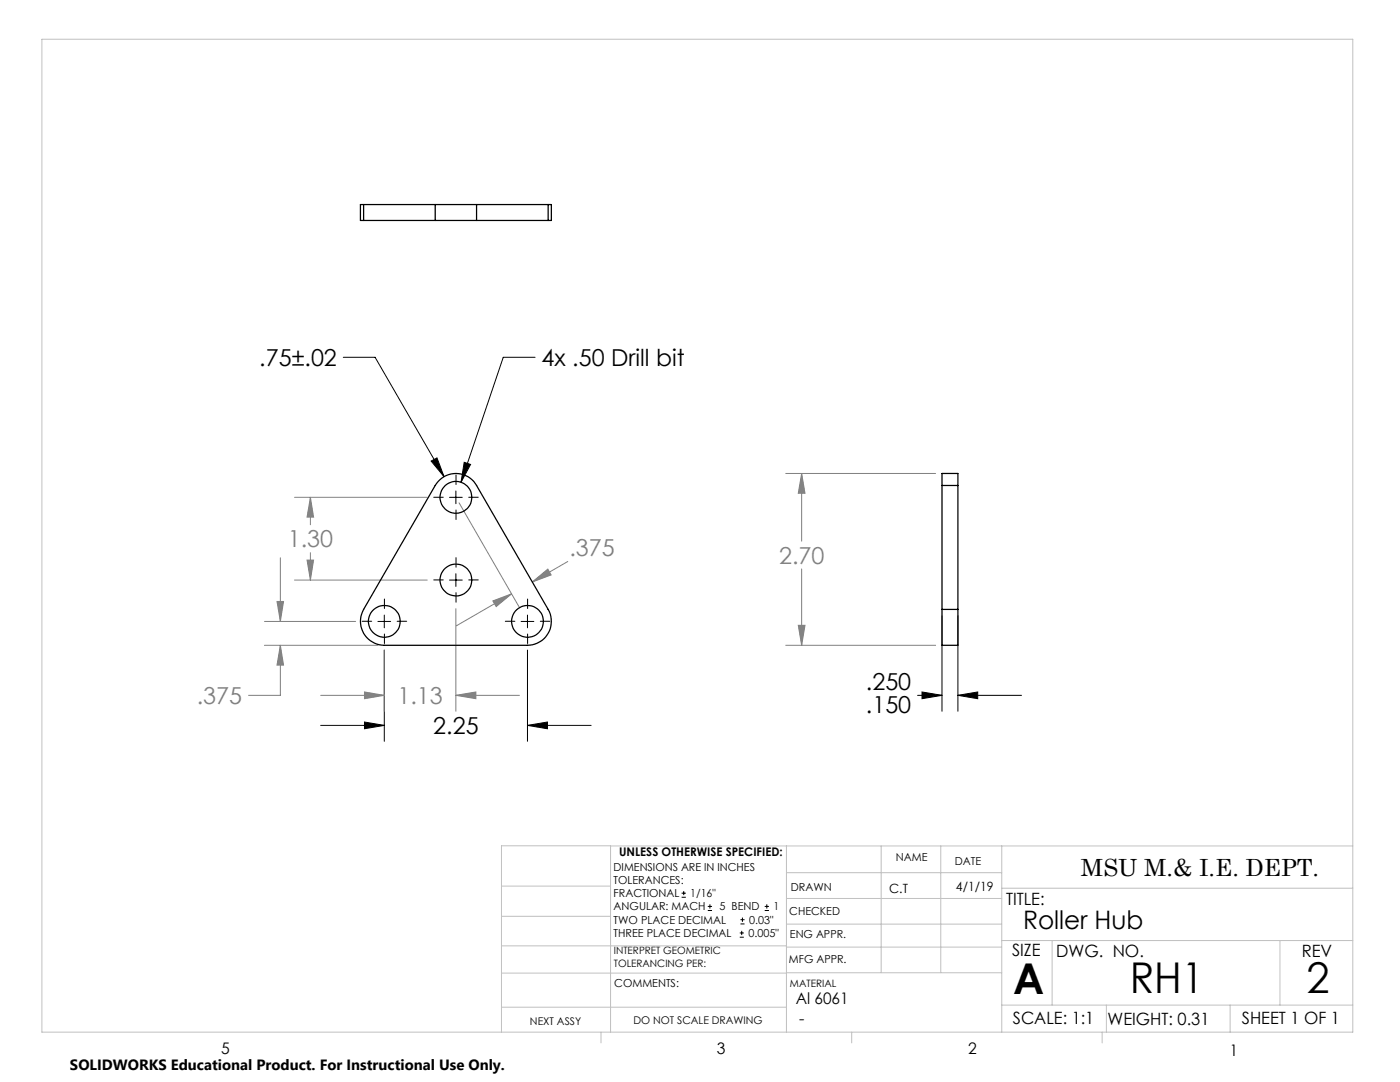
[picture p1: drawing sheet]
<svg xmlns="http://www.w3.org/2000/svg" width="279mm" height="216mm" viewBox="0 0 279 216" stroke-linecap="round" stroke-linejoin="round" font-family="sans-serif">
<g fill="none" stroke="#000" stroke-width=".2">
<path d="M68.5 71.3h6.4l13.7 23.8M106.8 71.3h-6.4l-8.4 24.9M86 92l1.2-.6 1.4 3.7zM89.7 99.2h2.6M91 98v2.5M92.6 92.3l1.3 .4-1.9 3.5zM89.7 115.7h2.6M91 114.5v2.5M75.4 124h2.6M76.7 129.7v18.2M76.7 122.7v2.6M104 124h2.5"/>
<path d="M105.3 122.7v2.6M105.3 129.7v18.2M183.1 138.7h4.9M184 138.1l4 .6-4 .7zM188 122.9v19M191.2 138.7l3.9-.6v1.3zM191.2 122.9v19M191.2 138.7h12.7M64 144.7h12.7M72.7 144.1l4 .6-4 .7zM105.3 144.7l4-.6v1.3zM105.3 144.7h12.7"/>
<path d="M136 179h.9M136 178.2h.9M136.5 177.8v.8M141.3 181.7h.8M141.3 180.9h.8M141.7 180.4v.9M147.6 187h.8M147.6 186.2h.8M147.8 184.4h.8M147.8 183.5h.8M148 185.7v.9M148.2 183.1v.8"/>
<path d="M152.6 181.7h.9M152.6 180.9h.9M153 180.4v.9"/>
</g>
<g fill="none" stroke="#808080" stroke-width=".2">
<path d="M58.8 99.2h26.5M61.9 99.2v5.5M61.9 99.2l.7 4h-1.3zM156.8 94.5h29.9M160 94.5l.7 3.9h-1.4zM160 94.5v13.5M56 111.3v12.7M58.8 115.7h26.5M61.3 111.8h1.3l-.7 3.9zM61.9 110.3v5.4M91.6 100.3l12.1 20.9M98.4 119.9l3.7-1.4-3.1 2.5z"/>
<path d="M102.1 118.5l-11 6.3M106.2 116.1l3.1-2.5 .7 1.1zM113.3 112l-7.1 4.1M160 113.5v15.3M52.8 124h18.2M52.8 128.8h22.6M55.3 120h1.3l-.6 4zM56 128.8v9.9h-6.4M56 128.8l.6 3.9h-1.3zM64 138.7h12.7M72.7 138.1l4 .6-4 .7zM76.7 129.7v12.2"/>
<path d="M91 138.7h12.7M91 121.5v20.4M91 138.7l4-.6v1.3zM156.8 128.8h29.9M159.3 124.8h1.4l-.7 4z"/>
</g>
<g fill="none" stroke="#000" stroke-width=".2" stroke-dasharray="15.2 1.3 1.3 1.3">
<path d="M88.5 99.2h-1.9M91 96.7v-1.9M93.5 99.2h2M88.5 115.7h-1.9M91 101.8v1.9M91 113.2v-1.9M91 118.3v1.9M93.5 115.7h2M74.2 124h-1.9M76.7 121.4v-1.9M76.7 126.5v1.9M79.3 124h1.9"/>
<path d="M102.8 124h-2M105.3 121.4v-1.9M105.3 126.5v1.9M107.8 124h1.9"/>
</g>
<g fill="none" stroke="#c0c0c0" stroke-width=".2">
<path d="M8.4 7.8h261.6v198.2h-261.6zM100.1 176.8h21.7M121.8 168.8v37.2M157 168.8v37.2M157 179.3h42.9M157 174.1h42.9M175.9 168.8v25.3M187.7 168.8v25.3M199.9 177.2h70.1M199.9 168.8v37.2M270 168.8h-169.9v37.2M100.1 194.2h56.9"/>
<path d="M100.1 188.7h56.9M100.1 182.8h21.7M157 194.1h42.9M157 184.4h42.9M157 189h42.9M199.9 187.7h70.1M210 187.7v12.9M255.4 187.7v12.9M100.1 201h56.9M119.9 206v2.1M170 206v2.1M199.9 200.6h70.1"/>
<path d="M220 206v2.1M220.8 200.6v5.4M245.5 200.6v5.4"/>
</g>
<path d="M72.7 144.1l4 .6-4 .7zM105.3 144.7l4-.6v1.3zM86 92l2.6 3.1-1.4-3.7zM92.6 92.3l-.6 3.9 1.9-3.5zM191.2 138.7l3.9-.6v1.3zM184 138.1l4 .6-4 .7z" fill="#000"/>
<path d="M55.3 120h1.3l-.6 4zM56 128.8l.6 3.9h-1.3zM98.4 119.9l3.7-1.4-3.1 2.5zM106.2 116.1l3.1-2.5 .7 1.1zM72.7 138.1l4 .6-4 .7zM91 138.7l4-.6v1.3zM61.9 99.2l.7 4h-1.3zM61.3 111.8h1.3l-.7 3.9zM160 94.5l.7 3.9h-1.4zM159.3 124.8h1.4l-.7 4z" fill="#808080"/>
<g fill="none" stroke="#000" stroke-width=".25">
<path d="M72.6 40.8h-.7v3.2h.7M72.6 44h14.3M72.6 40.8h14.3M72.6 40.8v3.2M86.9 44h8.2M86.9 40.8h8.2M86.9 40.8v3.2M95.1 40.8v3.2M95.1 44h14.3M95.1 40.8h14.3M109.4 40.8h.6v3.2h-.6M109.4 40.8v3.2"/>
<path d="M87.5 96.1a4.7 4.7 0 0 1 7.6 .8l14.3 24.7a4.8 4.8 0 0 1-4.1 7.2h-28.6a4.8 4.8 0 0 1-4.1-7.2l14.3-24.7zM188 96.9v-2.4h3.2v2.4M188 96.9h3.2M188 96.9v24.7M191.2 96.9v24.7M188 121.6v7.2h3.2v-7.2M188 121.6h3.2"/>
<circle cx="91" cy="99.2" r="3.2"/>
<circle cx="91" cy="115.7" r="3.2"/>
<circle cx="76.7" cy="124" r="3.2"/>
<circle cx="105.3" cy="124" r="3.2"/>
</g>
<g font-size="8.5">
<text x="202.2" y="198.3">A</text>
<text x="225.5" y="198.1">RH1</text>
<text x="260.8" y="198.1">2</text>
</g>
<text font-size="5.1" x="204.2" y="185.4">Roller Hub</text>
<g font-size="4.7">
<text x="51.7" y="73.1">.75±.02</text>
<text x="108.1" y="73.1">4x .50 Drill bit</text>
<text x="172.8" y="137.7">.250</text>
<text x="172.8" y="142.2">.150</text>
<text x="86.5" y="146.5">2.25</text>
<text x="215.7" y="174.7">MSU M.&amp; I.E. DEPT.</text>
</g>
<g font-size="4.7" fill="#808080">
<text x="57.4" y="109.2">1.30</text>
<text x="113.6" y="111">.375</text>
<text x="155.5" y="112.5">2.70</text>
<text x="39.3" y="140.5">.375</text>
<text x="79.3" y="140.5">1.13</text>
</g>
<g font-size="3.4">
<text x="200.8" y="180.5">TITLE:</text>
<text x="202" y="190.8">SIZE</text>
<text x="210.8" y="190.9">DWG. NO.</text>
<text x="259.8" y="191">REV</text>
<text x="202.1" y="204.4">SCALE: 1:1</text>
<text x="221" y="204.5">WEIGHT: 0.31</text>
<text x="247.8" y="204.4">SHEET 1 OF 1</text>
</g>
<g font-size="3.2">
<text x="158.8" y="200.4">Al 6061</text>
<text x="159.5" y="204.4">-</text>
<text x="44.2" y="210.4">5</text>
<text x="143.1" y="210.4">3</text>
<text x="193.2" y="210.3">2</text>
<text x="245.4" y="210.6">1</text>
</g>
<text font-size="3" x="14" y="213.5">SOLIDWORKS Educational Product. For Instructional Use Only.</text>
<g font-size="2.5">
<text x="177.5" y="178.2">C.T</text>
<text x="190.8" y="177.8">4/1/19</text>
</g>
<text font-size="2.4" x="123.6" y="170.8">UNLESS OTHERWISE SPECIFIED:</text>
<g font-size="2.2">
<text x="122.5" y="173.7">DIMENSIONS ARE IN INCHES</text>
<text x="178.8" y="171.8">NAME</text>
<text x="190.6" y="172.5">DATE</text>
<text x="122.5" y="176.4">TOLERANCES:</text>
<text x="122.5" y="179">FRACTIONAL</text>
<text x="137.8" y="179">1/16&quot;</text>
<text x="157.8" y="177.8">DRAWN</text>
<text x="122.5" y="184.3">TWO PLACE DECIMAL</text>
<text x="122.5" y="181.7">ANGULAR: MACH</text>
<text x="143.6" y="181.7">5 BEND</text>
<text x="149.5" y="184.3">0.03&quot;</text>
<text x="154.4" y="181.7">1</text>
<text x="157.5" y="182.5">CHECKED</text>
<text x="122.5" y="187">THREE PLACE DECIMAL</text>
<text x="149.4" y="187">0.005&quot;</text>
<text x="157.6" y="187.2">ENG APPR.</text>
<text x="122.6" y="197">COMMENTS:</text>
<text x="157.4" y="192.2">MFG APPR.</text>
</g>
<g font-size="2.1">
<text x="105.8" y="204.5">NEXT ASSY</text>
<text x="126.4" y="204.3">DO NOT SCALE DRAWING</text>
</g>
<g font-size="2">
<text x="122.5" y="190.4">INTERPRET GEOMETRIC</text>
<text x="122.5" y="192.9">TOLERANCING PER:</text>
<text x="157.7" y="197">MATERIAL</text>
</g>
</svg>
